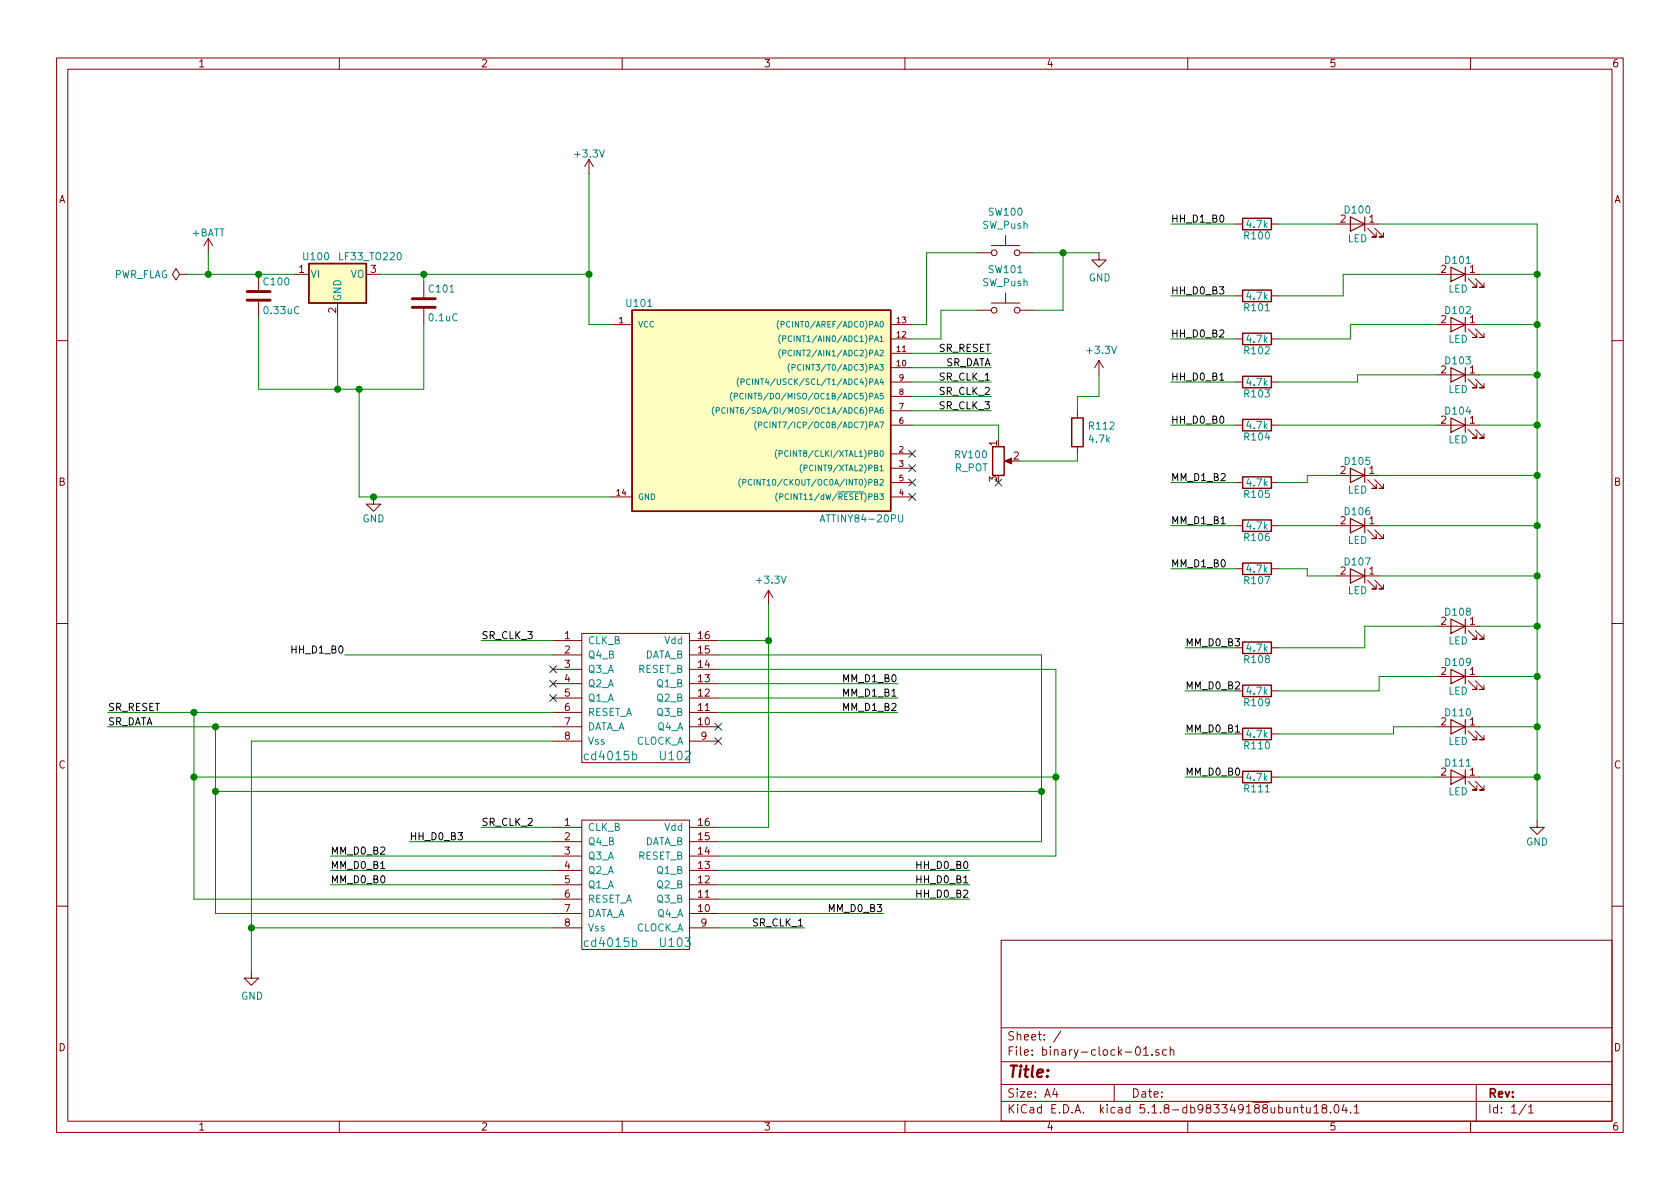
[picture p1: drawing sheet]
EESchema Schematic File Version 4
EELAYER 30 0
EELAYER END
$Descr A4 11693 8268
encoding utf-8
Sheet 1 1
Title ""
Date ""
Rev ""
Comp ""
Comment1 ""
Comment2 ""
Comment3 ""
Comment4 ""
$EndDescr
$Comp
L power:+3.3V #PWR0101
U 1 1
P 4100 1200
F 0 "#PWR0101" H 4100 1050 50  0001 C CNN
F 1 "+3.3V" H 4100 1340 50  0000 C CNN
F 2 "" H 4100 1200 50  0001 C CNN
F 3 "" H 4100 1200 50  0001 C CNN
	1    4100 1200
	1    0    0    -1  
$EndComp
$Comp
L power:GND #PWR0102
U 1 1
P 2600 3450
F 0 "#PWR0102" H 2600 3200 50  0001 C CNN
F 1 "GND" H 2600 3300 50  0000 C CNN
F 2 "" H 2600 3450 50  0001 C CNN
F 3 "" H 2600 3450 50  0001 C CNN
	1    2600 3450
	1    0    0    -1  
$EndComp
$Comp
L power:+BATT #PWR0103
U 1 1
P 1450 1750
F 0 "#PWR0103" H 1450 1600 50  0001 C CNN
F 1 "+BATT" H 1450 1890 50  0000 C CNN
F 2 "" H 1450 1750 50  0001 C CNN
F 3 "" H 1450 1750 50  0001 C CNN
	1    1450 1750
	1    0    0    -1  
$EndComp
$Comp
L binary-clock-01-rescue:LF33_TO220 U100
U 1 1
P 2350 1900
F 0 "U100" H 2200 2025 50  0000 C CNN
F 1 "LF33_TO220" H 2350 2025 50  0000 L CNN
F 2 "ua78m33:ua78m33" H 2350 2125 50  0001 C CIN
F 3 "" H 2350 1850 50  0001 C CNN
	1    2350 1900
	1    0    0    -1  
$EndComp
$Comp
L binary-clock-01-rescue:C C100
U 1 1
P 1800 2050
F 0 "C100" H 1825 2150 50  0000 L CNN
F 1 "0.33uC" H 1825 1950 50  0000 L CNN
F 2 "Capacitor_THT:C_Radial_D6.3mm_H5.0mm_P2.50mm" H 1838 1900 50  0001 C CNN
F 3 "" H 1800 2050 50  0001 C CNN
	1    1800 2050
	1    0    0    -1  
$EndComp
$Comp
L binary-clock-01-rescue:C C101
U 1 1
P 2950 2100
F 0 "C101" H 2975 2200 50  0000 L CNN
F 1 "0.1uC" H 2975 2000 50  0000 L CNN
F 2 "Capacitor_THT:C_Radial_D6.3mm_H5.0mm_P2.50mm" H 2988 1950 50  0001 C CNN
F 3 "" H 2950 2100 50  0001 C CNN
	1    2950 2100
	1    0    0    -1  
$EndComp
Wire Wire Line
	4100 2250 4250 2250
Wire Wire Line
	2500 3450 2600 3450
Wire Wire Line
	2650 1900 2950 1900
Wire Wire Line
	2950 1900 2950 1950
Wire Wire Line
	1450 1900 1800 1900
Connection ~ 1800 1900
Wire Wire Line
	1800 2200 1800 2700
Wire Wire Line
	2950 2700 2950 2250
Wire Wire Line
	1800 2700 2350 2700
Wire Wire Line
	2350 2200 2350 2700
Connection ~ 2350 2700
Wire Wire Line
	2500 3450 2500 2700
Connection ~ 2500 2700
Connection ~ 2600 3450
Connection ~ 4100 1900
Connection ~ 2950 1900
$Comp
L cd4015b:cd4015b U103
U 1 1
P 4450 5950
F 0 "U103" H 4700 5350 60  0000 C CNN
F 1 "cd4015b" H 4250 5350 60  0000 C CNN
F 2 "cd4015b:cd4015b" H 4450 5950 60  0001 C CNN
F 3 "" H 4450 5950 60  0001 C CNN
	1    4450 5950
	1    0    0    -1  
$EndComp
$Comp
L cd4015b:cd4015b U102
U 1 1
P 4450 4650
F 0 "U102" H 4700 4050 60  0000 C CNN
F 1 "cd4015b" H 4250 4050 60  0000 C CNN
F 2 "cd4015b:cd4015b" H 4450 4650 60  0001 C CNN
F 3 "" H 4450 4650 60  0001 C CNN
	1    4450 4650
	1    0    0    -1  
$EndComp
$Comp
L binary-clock-01-rescue:LED D106
U 1 1
P 9450 3650
F 0 "D106" H 9450 3750 50  0000 C CNN
F 1 "LED" H 9450 3550 50  0000 C CNN
F 2 "LED_THT:LED_D5.0mm" H 9450 3650 50  0001 C CNN
F 3 "" H 9450 3650 50  0001 C CNN
	1    9450 3650
	-1   0    0    -1  
$EndComp
$Comp
L binary-clock-01-rescue:LED D107
U 1 1
P 9450 4000
F 0 "D107" H 9450 4100 50  0000 C CNN
F 1 "LED" H 9450 3900 50  0000 C CNN
F 2 "LED_THT:LED_D5.0mm" H 9450 4000 50  0001 C CNN
F 3 "" H 9450 4000 50  0001 C CNN
	1    9450 4000
	-1   0    0    -1  
$EndComp
$Comp
L binary-clock-01-rescue:LED D104
U 1 1
P 10150 2950
F 0 "D104" H 10150 3050 50  0000 C CNN
F 1 "LED" H 10150 2850 50  0000 C CNN
F 2 "LED_THT:LED_D5.0mm" H 10150 2950 50  0001 C CNN
F 3 "" H 10150 2950 50  0001 C CNN
	1    10150 2950
	-1   0    0    -1  
$EndComp
$Comp
L binary-clock-01-rescue:LED D105
U 1 1
P 9450 3300
F 0 "D105" H 9450 3400 50  0000 C CNN
F 1 "LED" H 9450 3200 50  0000 C CNN
F 2 "LED_THT:LED_D5.0mm" H 9450 3300 50  0001 C CNN
F 3 "" H 9450 3300 50  0001 C CNN
	1    9450 3300
	-1   0    0    -1  
$EndComp
$Comp
L binary-clock-01-rescue:LED D110
U 1 1
P 10150 5050
F 0 "D110" H 10150 5150 50  0000 C CNN
F 1 "LED" H 10150 4950 50  0000 C CNN
F 2 "LED_THT:LED_D5.0mm" H 10150 5050 50  0001 C CNN
F 3 "" H 10150 5050 50  0001 C CNN
	1    10150 5050
	-1   0    0    -1  
$EndComp
$Comp
L binary-clock-01-rescue:LED D111
U 1 1
P 10150 5400
F 0 "D111" H 10150 5500 50  0000 C CNN
F 1 "LED" H 10150 5300 50  0000 C CNN
F 2 "LED_THT:LED_D5.0mm" H 10150 5400 50  0001 C CNN
F 3 "" H 10150 5400 50  0001 C CNN
	1    10150 5400
	-1   0    0    -1  
$EndComp
$Comp
L binary-clock-01-rescue:LED D108
U 1 1
P 10150 4350
F 0 "D108" H 10150 4450 50  0000 C CNN
F 1 "LED" H 10150 4250 50  0000 C CNN
F 2 "LED_THT:LED_D5.0mm" H 10150 4350 50  0001 C CNN
F 3 "" H 10150 4350 50  0001 C CNN
	1    10150 4350
	-1   0    0    -1  
$EndComp
$Comp
L binary-clock-01-rescue:LED D109
U 1 1
P 10150 4700
F 0 "D109" H 10150 4800 50  0000 C CNN
F 1 "LED" H 10150 4600 50  0000 C CNN
F 2 "LED_THT:LED_D5.0mm" H 10150 4700 50  0001 C CNN
F 3 "" H 10150 4700 50  0001 C CNN
	1    10150 4700
	-1   0    0    -1  
$EndComp
$Comp
L binary-clock-01-rescue:LED D102
U 1 1
P 10150 2250
F 0 "D102" H 10150 2350 50  0000 C CNN
F 1 "LED" H 10150 2150 50  0000 C CNN
F 2 "LED_THT:LED_D5.0mm" H 10150 2250 50  0001 C CNN
F 3 "" H 10150 2250 50  0001 C CNN
	1    10150 2250
	-1   0    0    -1  
$EndComp
$Comp
L binary-clock-01-rescue:LED D103
U 1 1
P 10150 2600
F 0 "D103" H 10150 2700 50  0000 C CNN
F 1 "LED" H 10150 2500 50  0000 C CNN
F 2 "LED_THT:LED_D5.0mm" H 10150 2600 50  0001 C CNN
F 3 "" H 10150 2600 50  0001 C CNN
	1    10150 2600
	-1   0    0    -1  
$EndComp
$Comp
L binary-clock-01-rescue:LED D100
U 1 1
P 9450 1550
F 0 "D100" H 9450 1650 50  0000 C CNN
F 1 "LED" H 9450 1450 50  0000 C CNN
F 2 "LED_THT:LED_D5.0mm" H 9450 1550 50  0001 C CNN
F 3 "" H 9450 1550 50  0001 C CNN
	1    9450 1550
	-1   0    0    -1  
$EndComp
$Comp
L binary-clock-01-rescue:LED D101
U 1 1
P 10150 1900
F 0 "D101" H 10150 2000 50  0000 C CNN
F 1 "LED" H 10150 1800 50  0000 C CNN
F 2 "LED_THT:LED_D5.0mm" H 10150 1900 50  0001 C CNN
F 3 "" H 10150 1900 50  0001 C CNN
	1    10150 1900
	-1   0    0    -1  
$EndComp
$Comp
L binary-clock-01-rescue:R R100
U 1 1
P 8750 1550
F 0 "R100" V 8830 1550 50  0000 C CNN
F 1 "4.7k" V 8750 1550 50  0000 C CNN
F 2 "Resistor_THT:R_Axial_DIN0309_L9.0mm_D3.2mm_P12.70mm_Horizontal" V 8680 1550 50  0001 C CNN
F 3 "" H 8750 1550 50  0001 C CNN
	1    8750 1550
	0    1    1    0   
$EndComp
$Comp
L binary-clock-01-rescue:R R101
U 1 1
P 8750 2050
F 0 "R101" V 8830 2050 50  0000 C CNN
F 1 "4.7k" V 8750 2050 50  0000 C CNN
F 2 "Resistor_THT:R_Axial_DIN0309_L9.0mm_D3.2mm_P12.70mm_Horizontal" V 8680 2050 50  0001 C CNN
F 3 "" H 8750 2050 50  0001 C CNN
	1    8750 2050
	0    1    1    0   
$EndComp
$Comp
L binary-clock-01-rescue:R R102
U 1 1
P 8750 2350
F 0 "R102" V 8830 2350 50  0000 C CNN
F 1 "4.7k" V 8750 2350 50  0000 C CNN
F 2 "Resistor_THT:R_Axial_DIN0309_L9.0mm_D3.2mm_P12.70mm_Horizontal" V 8680 2350 50  0001 C CNN
F 3 "" H 8750 2350 50  0001 C CNN
	1    8750 2350
	0    1    1    0   
$EndComp
$Comp
L binary-clock-01-rescue:R R103
U 1 1
P 8750 2650
F 0 "R103" V 8830 2650 50  0000 C CNN
F 1 "4.7k" V 8750 2650 50  0000 C CNN
F 2 "Resistor_THT:R_Axial_DIN0309_L9.0mm_D3.2mm_P12.70mm_Horizontal" V 8680 2650 50  0001 C CNN
F 3 "" H 8750 2650 50  0001 C CNN
	1    8750 2650
	0    1    1    0   
$EndComp
$Comp
L binary-clock-01-rescue:R R104
U 1 1
P 8750 2950
F 0 "R104" V 8830 2950 50  0000 C CNN
F 1 "4.7k" V 8750 2950 50  0000 C CNN
F 2 "Resistor_THT:R_Axial_DIN0309_L9.0mm_D3.2mm_P12.70mm_Horizontal" V 8680 2950 50  0001 C CNN
F 3 "" H 8750 2950 50  0001 C CNN
	1    8750 2950
	0    1    1    0   
$EndComp
$Comp
L binary-clock-01-rescue:R R105
U 1 1
P 8750 3350
F 0 "R105" V 8830 3350 50  0000 C CNN
F 1 "4.7k" V 8750 3350 50  0000 C CNN
F 2 "Resistor_THT:R_Axial_DIN0309_L9.0mm_D3.2mm_P12.70mm_Horizontal" V 8680 3350 50  0001 C CNN
F 3 "" H 8750 3350 50  0001 C CNN
	1    8750 3350
	0    1    1    0   
$EndComp
$Comp
L binary-clock-01-rescue:R R107
U 1 1
P 8750 3950
F 0 "R107" V 8830 3950 50  0000 C CNN
F 1 "4.7k" V 8750 3950 50  0000 C CNN
F 2 "Resistor_THT:R_Axial_DIN0309_L9.0mm_D3.2mm_P12.70mm_Horizontal" V 8680 3950 50  0001 C CNN
F 3 "" H 8750 3950 50  0001 C CNN
	1    8750 3950
	0    1    1    0   
$EndComp
$Comp
L binary-clock-01-rescue:R R109
U 1 1
P 8750 4800
F 0 "R109" V 8830 4800 50  0000 C CNN
F 1 "4.7k" V 8750 4800 50  0000 C CNN
F 2 "Resistor_THT:R_Axial_DIN0309_L9.0mm_D3.2mm_P12.70mm_Horizontal" V 8680 4800 50  0001 C CNN
F 3 "" H 8750 4800 50  0001 C CNN
	1    8750 4800
	0    1    1    0   
$EndComp
$Comp
L binary-clock-01-rescue:R R110
U 1 1
P 8750 5100
F 0 "R110" V 8830 5100 50  0000 C CNN
F 1 "4.7k" V 8750 5100 50  0000 C CNN
F 2 "Resistor_THT:R_Axial_DIN0309_L9.0mm_D3.2mm_P12.70mm_Horizontal" V 8680 5100 50  0001 C CNN
F 3 "" H 8750 5100 50  0001 C CNN
	1    8750 5100
	0    1    1    0   
$EndComp
$Comp
L binary-clock-01-rescue:R R111
U 1 1
P 8750 5400
F 0 "R111" V 8830 5400 50  0000 C CNN
F 1 "4.7k" V 8750 5400 50  0000 C CNN
F 2 "Resistor_THT:R_Axial_DIN0309_L9.0mm_D3.2mm_P12.70mm_Horizontal" V 8680 5400 50  0001 C CNN
F 3 "" H 8750 5400 50  0001 C CNN
	1    8750 5400
	0    1    1    0   
$EndComp
$Comp
L power:GND #PWR0104
U 1 1
P 10700 5700
F 0 "#PWR0104" H 10700 5450 50  0001 C CNN
F 1 "GND" H 10700 5550 50  0000 C CNN
F 2 "" H 10700 5700 50  0001 C CNN
F 3 "" H 10700 5700 50  0001 C CNN
	1    10700 5700
	1    0    0    -1  
$EndComp
Wire Wire Line
	10700 1550 10700 1900
Wire Wire Line
	10700 4350 10300 4350
Wire Wire Line
	10300 4700 10700 4700
Connection ~ 10700 4700
Wire Wire Line
	10300 5050 10700 5050
Connection ~ 10700 5050
Wire Wire Line
	10300 5400 10700 5400
Connection ~ 10700 5400
Wire Wire Line
	10700 3300 9600 3300
Connection ~ 10700 4350
Wire Wire Line
	9600 3650 10700 3650
Connection ~ 10700 3650
Wire Wire Line
	9600 4000 10700 4000
Connection ~ 10700 4000
Wire Wire Line
	10300 2950 10700 2950
Connection ~ 10700 3300
Wire Wire Line
	10300 2600 10700 2600
Connection ~ 10700 2950
Wire Wire Line
	10300 2250 10700 2250
Connection ~ 10700 2600
Wire Wire Line
	10300 1900 10700 1900
Connection ~ 10700 2250
Wire Wire Line
	9600 1550 10700 1550
Connection ~ 10700 1900
Wire Wire Line
	8900 1550 9300 1550
Wire Wire Line
	8900 2050 9350 2050
Wire Wire Line
	9350 2050 9350 1900
Wire Wire Line
	9350 1900 10000 1900
Wire Wire Line
	8900 2350 9400 2350
Wire Wire Line
	9400 2350 9400 2250
Wire Wire Line
	9400 2250 10000 2250
Wire Wire Line
	8900 2650 9450 2650
Wire Wire Line
	9450 2650 9450 2600
Wire Wire Line
	9450 2600 10000 2600
Wire Wire Line
	8900 2950 10000 2950
Wire Wire Line
	8900 3350 9100 3350
Wire Wire Line
	9100 3350 9100 3300
Wire Wire Line
	9100 3300 9300 3300
Wire Wire Line
	8900 3650 9300 3650
Wire Wire Line
	8900 3950 9100 3950
Wire Wire Line
	9100 3950 9100 4000
Wire Wire Line
	9100 4000 9300 4000
Wire Wire Line
	8900 4500 9500 4500
Wire Wire Line
	9500 4500 9500 4350
Wire Wire Line
	9500 4350 10000 4350
Wire Wire Line
	8900 4800 9600 4800
Wire Wire Line
	9600 4800 9600 4700
Wire Wire Line
	9600 4700 10000 4700
Wire Wire Line
	8900 5100 9700 5100
Wire Wire Line
	9700 5100 9700 5050
Wire Wire Line
	9700 5050 10000 5050
Wire Wire Line
	8900 5400 10000 5400
Wire Wire Line
	3850 5050 1500 5050
Wire Wire Line
	1500 5050 1500 5500
Wire Wire Line
	1500 6350 3850 6350
Wire Wire Line
	5000 4550 7250 4550
Wire Wire Line
	7250 4550 7250 5500
Wire Wire Line
	7250 5850 5000 5850
Wire Wire Line
	1500 5500 7250 5500
Connection ~ 7250 5500
Connection ~ 1500 5500
Wire Wire Line
	3850 5150 1750 5150
Wire Wire Line
	1750 6450 3850 6450
$Comp
L binary-clock-01-rescue:ATTINY84-20PU U101
U 1 1
P 5300 2850
F 0 "U101" H 4450 3600 50  0000 C CNN
F 1 "ATTINY84-20PU" H 6000 2100 50  0000 C CNN
F 2 "attiny84:ATTINY84-PDIP" H 5300 2650 50  0001 C CIN
F 3 "" H 5300 2850 50  0001 C CNN
	1    5300 2850
	1    0    0    -1  
$EndComp
Wire Wire Line
	5000 4650 7350 4650
Wire Wire Line
	7350 4650 7350 5400
Wire Wire Line
	7350 5950 5000 5950
Wire Wire Line
	3850 4950 1350 4950
Wire Wire Line
	1350 4950 1350 5400
Wire Wire Line
	1350 6250 3850 6250
Wire Wire Line
	1350 5400 7350 5400
Connection ~ 7350 5400
Connection ~ 1350 5400
Wire Wire Line
	6900 2850 6350 2850
Wire Wire Line
	6900 2450 6350 2450
Wire Wire Line
	6900 2550 6350 2550
Wire Wire Line
	8150 3950 8600 3950
Wire Wire Line
	8150 3650 8600 3650
Wire Wire Line
	8150 3350 8600 3350
Wire Wire Line
	8150 1550 8600 1550
Wire Wire Line
	6900 2650 6350 2650
Wire Wire Line
	1800 1900 2050 1900
Wire Wire Line
	2350 2700 2500 2700
Wire Wire Line
	2500 2700 2950 2700
Wire Wire Line
	4100 1900 4100 2250
Wire Wire Line
	2950 1900 4100 1900
Wire Wire Line
	10700 4700 10700 5050
Wire Wire Line
	10700 5050 10700 5400
Wire Wire Line
	10700 5400 10700 5700
Wire Wire Line
	10700 4350 10700 4700
Wire Wire Line
	10700 3650 10700 4000
Wire Wire Line
	10700 4000 10700 4350
Wire Wire Line
	10700 3300 10700 3650
Wire Wire Line
	10700 2950 10700 3300
Wire Wire Line
	10700 2600 10700 2950
Wire Wire Line
	10700 2250 10700 2600
Wire Wire Line
	10700 1900 10700 2250
Wire Wire Line
	7250 5500 7250 5850
Wire Wire Line
	1500 5500 1500 6350
Wire Wire Line
	1750 5150 1750 6450
Wire Wire Line
	7350 5400 7350 5950
Wire Wire Line
	1350 5400 1350 6250
Wire Wire Line
	8600 5100 8250 5100
Wire Wire Line
	8600 4800 8250 4800
Wire Wire Line
	8600 4500 8250 4500
Wire Wire Line
	8600 5400 8250 5400
Text Label 8250 5400 0    50   ~ 0
MM_D0_B0
Text Label 8250 5100 0    50   ~ 0
MM_D0_B1
Text Label 8250 4800 0    50   ~ 0
MM_D0_B2
Text Label 8250 4500 0    50   ~ 0
MM_D0_B3
$Comp
L binary-clock-01-rescue:R R106
U 1 1
P 8750 3650
F 0 "R106" V 8830 3650 50  0000 C CNN
F 1 "4.7k" V 8750 3650 50  0000 C CNN
F 2 "Resistor_THT:R_Axial_DIN0309_L9.0mm_D3.2mm_P12.70mm_Horizontal" V 8680 3650 50  0001 C CNN
F 3 "" H 8750 3650 50  0001 C CNN
	1    8750 3650
	0    1    1    0   
$EndComp
$Comp
L binary-clock-01-rescue:R R108
U 1 1
P 8750 4500
F 0 "R108" V 8830 4500 50  0000 C CNN
F 1 "4.7k" V 8750 4500 50  0000 C CNN
F 2 "Resistor_THT:R_Axial_DIN0309_L9.0mm_D3.2mm_P12.70mm_Horizontal" V 8680 4500 50  0001 C CNN
F 3 "" H 8750 4500 50  0001 C CNN
	1    8750 4500
	0    1    1    0   
$EndComp
Wire Wire Line
	8600 2050 8150 2050
Wire Wire Line
	8600 2350 8150 2350
Wire Wire Line
	8600 2650 8150 2650
Wire Wire Line
	8600 2950 8150 2950
Text Label 8150 2950 0    50   ~ 0
HH_D0_B0
Text Label 8150 2650 0    50   ~ 0
HH_D0_B1
Text Label 8150 2350 0    50   ~ 0
HH_D0_B2
Text Label 8150 2050 0    50   ~ 0
HH_D0_B3
NoConn ~ 6350 3450
NoConn ~ 6350 3350
NoConn ~ 6350 3250
NoConn ~ 6350 3150
Wire Wire Line
	6900 2750 6350 2750
Text Label 6900 2450 2    50   ~ 0
SR_RESET
Text Label 6900 2550 2    50   ~ 0
SR_DATA
Text Label 6900 2650 2    50   ~ 0
SR_CLK_1
Text Label 6900 2750 2    50   ~ 0
SR_CLK_2
Text Label 6900 2850 2    50   ~ 0
SR_CLK_3
Wire Wire Line
	1350 4950 750  4950
Connection ~ 1350 4950
Wire Wire Line
	1500 5050 750  5050
Connection ~ 1500 5050
Text Label 750  4950 0    50   ~ 0
SR_RESET
Text Label 750  5050 0    50   ~ 0
SR_DATA
Wire Wire Line
	2600 3450 4250 3450
$Comp
L power:GND #PWR0105
U 1 1
P 1750 6750
F 0 "#PWR0105" H 1750 6500 50  0001 C CNN
F 1 "GND" H 1755 6577 50  0000 C CNN
F 2 "" H 1750 6750 50  0001 C CNN
F 3 "" H 1750 6750 50  0001 C CNN
	1    1750 6750
	1    0    0    -1  
$EndComp
Wire Wire Line
	1750 6450 1750 6750
Connection ~ 1750 6450
Text Label 8150 3950 0    50   ~ 0
MM_D1_B0
Text Label 8150 3650 0    50   ~ 0
MM_D1_B1
Text Label 8150 3350 0    50   ~ 0
MM_D1_B2
Text Label 8150 1550 0    50   ~ 0
HH_D1_B0
NoConn ~ 5000 5150
NoConn ~ 5000 5050
NoConn ~ 3850 4850
NoConn ~ 3850 4750
NoConn ~ 3850 4650
$Comp
L Switch:SW_Push SW100
U 1 1
P 7000 1750
F 0 "SW100" H 7000 2035 50  0000 C CNN
F 1 "SW_Push" H 7000 1944 50  0000 C CNN
F 2 "Button_Switch_THT:SW_PUSH_6mm" H 7000 1950 50  0001 C CNN
F 3 "~" H 7000 1950 50  0001 C CNN
	1    7000 1750
	1    0    0    -1  
$EndComp
$Comp
L Switch:SW_Push SW101
U 1 1
P 7000 2150
F 0 "SW101" H 7000 2435 50  0000 C CNN
F 1 "SW_Push" H 7000 2344 50  0000 C CNN
F 2 "Button_Switch_THT:SW_PUSH_6mm" H 7000 2350 50  0001 C CNN
F 3 "~" H 7000 2350 50  0001 C CNN
	1    7000 2150
	1    0    0    -1  
$EndComp
Wire Wire Line
	6350 2250 6450 2250
Wire Wire Line
	6450 2250 6450 1750
Wire Wire Line
	6450 1750 6800 1750
Wire Wire Line
	6350 2350 6550 2350
Wire Wire Line
	6550 2350 6550 2150
Wire Wire Line
	6550 2150 6800 2150
Wire Wire Line
	5000 6450 5600 6450
Text Label 5600 6450 2    50   ~ 0
SR_CLK_1
Wire Wire Line
	3850 5750 3350 5750
Text Label 3350 5750 0    50   ~ 0
SR_CLK_2
Wire Wire Line
	3850 4450 3350 4450
Text Label 3350 4450 0    50   ~ 0
SR_CLK_3
Wire Wire Line
	5000 5750 5350 5750
Wire Wire Line
	5350 5750 5350 4450
Wire Wire Line
	5350 4450 5000 4450
$Comp
L power:+3.3V #PWR0106
U 1 1
P 5350 4200
F 0 "#PWR0106" H 5350 4050 50  0001 C CNN
F 1 "+3.3V" H 5365 4373 50  0000 C CNN
F 2 "" H 5350 4200 50  0001 C CNN
F 3 "" H 5350 4200 50  0001 C CNN
	1    5350 4200
	1    0    0    -1  
$EndComp
Wire Wire Line
	5350 4200 5350 4450
Connection ~ 5350 4450
Wire Wire Line
	3850 6150 2300 6150
Wire Wire Line
	3850 6050 2300 6050
Wire Wire Line
	3850 5950 2300 5950
Wire Wire Line
	3850 5850 2850 5850
Wire Wire Line
	5000 6050 6750 6050
Wire Wire Line
	5000 6150 6750 6150
Wire Wire Line
	5000 6250 6750 6250
Wire Wire Line
	5000 6350 6150 6350
Text Label 2300 6150 0    50   ~ 0
MM_D0_B0
Text Label 2300 6050 0    50   ~ 0
MM_D0_B1
Text Label 2300 5950 0    50   ~ 0
MM_D0_B2
Text Label 6150 6350 2    50   ~ 0
MM_D0_B3
Text Label 6750 6050 2    50   ~ 0
HH_D0_B0
Text Label 6750 6150 2    50   ~ 0
HH_D0_B1
Text Label 6750 6250 2    50   ~ 0
HH_D0_B2
Text Label 2850 5850 0    50   ~ 0
HH_D0_B3
Wire Wire Line
	5000 4750 6250 4750
Wire Wire Line
	5000 4850 6250 4850
Wire Wire Line
	5000 4950 6250 4950
Wire Wire Line
	3850 4550 2400 4550
Text Label 6250 4750 2    50   ~ 0
MM_D1_B0
Text Label 6250 4850 2    50   ~ 0
MM_D1_B1
Text Label 6250 4950 2    50   ~ 0
MM_D1_B2
Text Label 2400 4550 2    50   ~ 0
HH_D1_B0
$Comp
L Device:R_POT RV100
U 1 1
P 6950 3200
F 0 "RV100" H 6880 3246 50  0000 R CNN
F 1 "R_POT" H 6880 3155 50  0000 R CNN
F 2 "Potentiometer_THT:Potentiometer_Alps_RK09L_Single_Vertical" H 6950 3200 50  0001 C CNN
F 3 "~" H 6950 3200 50  0001 C CNN
	1    6950 3200
	1    0    0    -1  
$EndComp
$Comp
L binary-clock-01-rescue:R R112
U 1 1
P 7500 3000
F 0 "R112" H 7430 3046 50  0000 R CNN
F 1 "4.7k" H 7430 2955 50  0000 R CNN
F 2 "Resistor_THT:R_Axial_DIN0309_L9.0mm_D3.2mm_P12.70mm_Horizontal" V 7430 3000 50  0001 C CNN
F 3 "" H 7500 3000 50  0001 C CNN
	1    7500 3000
	-1   0    0    -1  
$EndComp
$Comp
L power:+3.3V #PWR0107
U 1 1
P 7650 2600
F 0 "#PWR0107" H 7650 2450 50  0001 C CNN
F 1 "+3.3V" H 7665 2773 50  0000 C CNN
F 2 "" H 7650 2600 50  0001 C CNN
F 3 "" H 7650 2600 50  0001 C CNN
	1    7650 2600
	1    0    0    -1  
$EndComp
Wire Wire Line
	7650 2750 7650 2600
Wire Wire Line
	7650 2750 7500 2750
Wire Wire Line
	7500 2750 7500 2850
Wire Wire Line
	7500 3150 7500 3200
Wire Wire Line
	7500 3200 7100 3200
Wire Wire Line
	6950 3050 6950 2950
Wire Wire Line
	6950 2950 6350 2950
$Comp
L power:GND #PWR0108
U 1 1
P 7650 1750
F 0 "#PWR0108" H 7650 1500 50  0001 C CNN
F 1 "GND" H 7655 1577 50  0000 C CNN
F 2 "" H 7650 1750 50  0001 C CNN
F 3 "" H 7650 1750 50  0001 C CNN
	1    7650 1750
	1    0    0    -1  
$EndComp
Wire Wire Line
	7650 1750 7400 1750
Wire Wire Line
	7200 2150 7400 2150
Wire Wire Line
	7400 2150 7400 1750
Connection ~ 7400 1750
Wire Wire Line
	7400 1750 7200 1750
NoConn ~ 6950 3350
$Comp
L power:PWR_FLAG #FLG0101
U 1 1
P 1300 1900
F 0 "#FLG0101" H 1300 1975 50  0001 C CNN
F 1 "PWR_FLAG" V 1300 2027 50  0000 L CNN
F 2 "" H 1300 1900 50  0001 C CNN
F 3 "~" H 1300 1900 50  0001 C CNN
	1    1300 1900
	0    -1   1    0   
$EndComp
Wire Wire Line
	1450 1750 1450 1900
Wire Wire Line
	1300 1900 1450 1900
Connection ~ 1450 1900
Wire Wire Line
	4100 1200 4100 1900
$EndSCHEMATC
